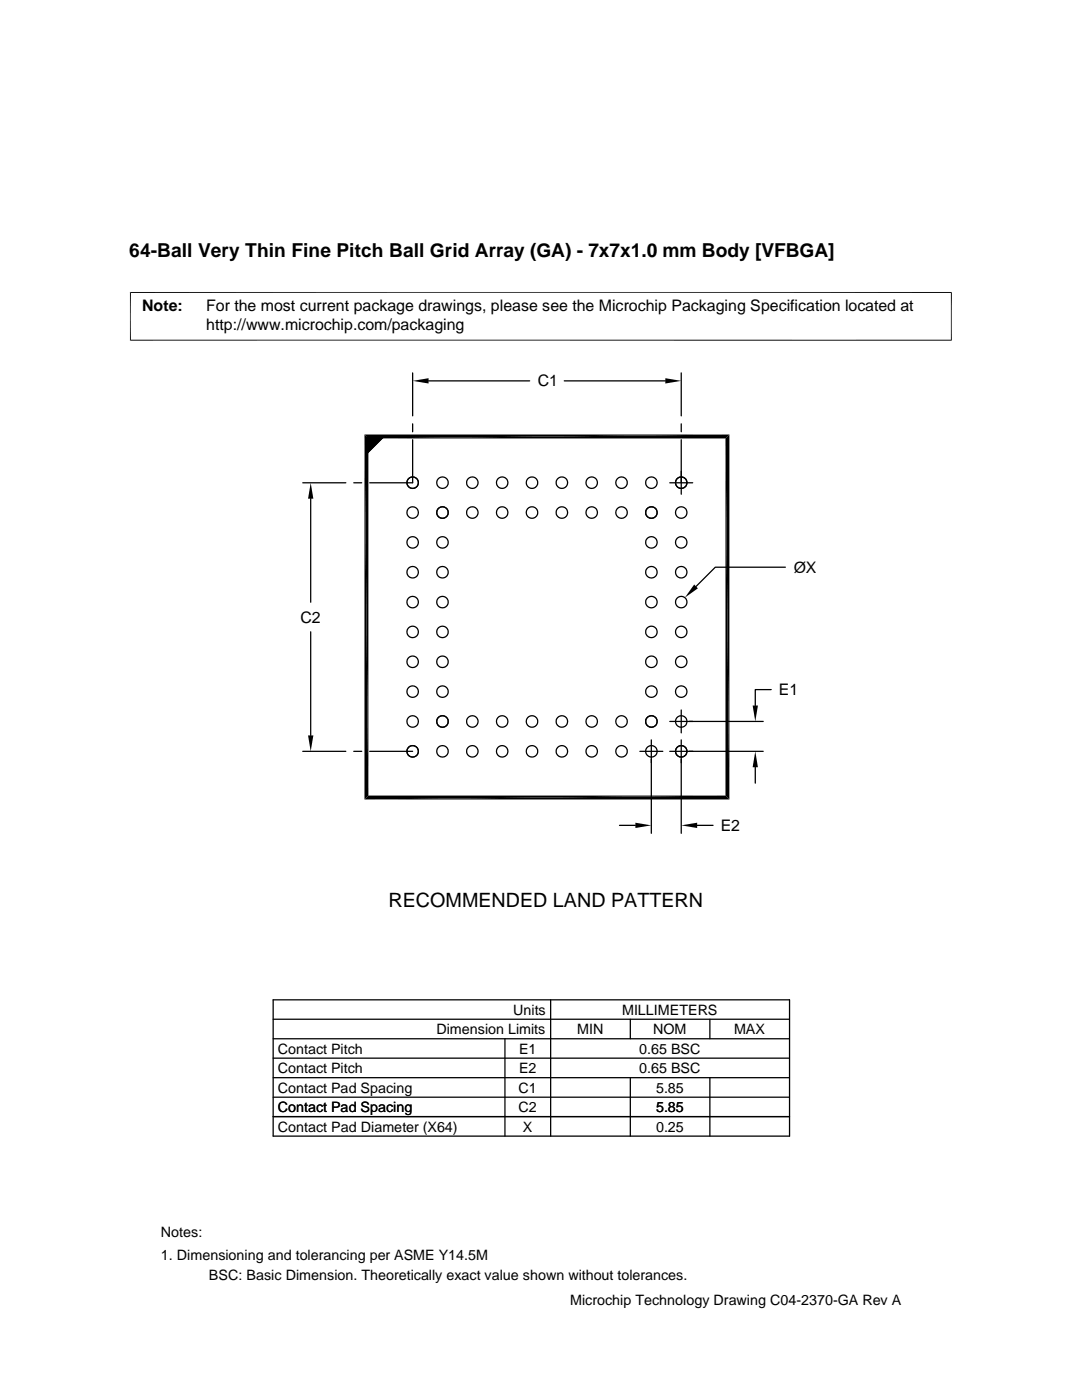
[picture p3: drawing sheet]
<svg xmlns="http://www.w3.org/2000/svg" width="216mm" height="279mm" viewBox="0 0 216 279" stroke-linecap="round" stroke-linejoin="round" font-family="sans-serif">
<g fill="none" stroke="#000" stroke-width=".25">
<path d="M82.3 74.4v8.6M85.5 76h20.2M112.6 76h20.2M135.9 74.4v8.6M60.4 96.4h8.6M62 99.5v20.7M70.6 96.4h1.6M82.3 84.6v1.6M82.3 87.8v8.6h-8.5M133.6 96.4h4.6M135.9 84.6v1.6M135.9 87.8v10.8"/>
<path d="M156.7 113.2h-14l-3.8 3.8M62 126.1v20.7M153.9 137.6h-3.2v3.2M60.4 149.9h8.6M70.6 149.9h1.6M73.8 149.9h8.5M127.7 149.9h4.5M130 147.7v18.6M133.6 149.9h18.7M135.9 141.7v4.6M135.9 147.7v18.6M150.7 153.1v3.2"/>
<path d="M152.3 144h-18.7M123.6 164.7h3.2M139.1 164.7h3.2M54.5 199.5h103v27.2h-103zM109.9 199.5v27.2M54.5 203.4h103M54.5 207.3h103M54.5 211.2h103M54.5 215.1h103M54.5 219h103M100.8 207.3v19.4M125.8 203.4v3.9"/>
<path d="M125.8 215.1v11.6M141.6 203.4v3.9M141.6 215.1v11.6M54.5 222.8h103"/>
<circle cx="82.3" cy="96.3" r="1.14"/>
<circle cx="88.3" cy="96.3" r="1.14"/>
<circle cx="94.3" cy="96.3" r="1.14"/>
<circle cx="100.2" cy="96.3" r="1.14"/>
<circle cx="106.2" cy="96.3" r="1.14"/>
<circle cx="112.1" cy="96.3" r="1.14"/>
<circle cx="118.1" cy="96.3" r="1.14"/>
<circle cx="124" cy="96.3" r="1.14"/>
<circle cx="130" cy="96.3" r="1.14"/>
<circle cx="135.9" cy="96.3" r="1.14"/>
<circle cx="82.3" cy="114.2" r="1.15"/>
<circle cx="82.3" cy="102.3" r="1.15"/>
<circle cx="82.3" cy="108.2" r="1.14"/>
<circle cx="88.3" cy="114.2" r="1.15"/>
<circle cx="88.3" cy="102.3" r="1.15"/>
<circle cx="88.3" cy="108.2" r="1.14"/>
<circle cx="94.3" cy="102.3" r="1.15"/>
<circle cx="100.2" cy="102.3" r="1.15"/>
<circle cx="106.1" cy="102.3" r="1.15"/>
<circle cx="112.1" cy="102.3" r="1.15"/>
<circle cx="118.1" cy="102.3" r="1.15"/>
<circle cx="124" cy="102.3" r="1.14"/>
<circle cx="130" cy="114.2" r="1.15"/>
<circle cx="130" cy="102.3" r="1.15"/>
<circle cx="130" cy="108.2" r="1.14"/>
<circle cx="135.9" cy="114.2" r="1.15"/>
<circle cx="135.9" cy="102.3" r="1.15"/>
<circle cx="135.9" cy="108.2" r="1.14"/>
<circle cx="82.3" cy="132.1" r="1.15"/>
<circle cx="82.3" cy="138" r="1.14"/>
<circle cx="82.3" cy="120.2" r="1.14"/>
<circle cx="82.3" cy="126.1" r="1.14"/>
<circle cx="88.3" cy="132.1" r="1.15"/>
<circle cx="88.3" cy="138" r="1.14"/>
<circle cx="88.3" cy="120.2" r="1.14"/>
<circle cx="88.3" cy="126.1" r="1.14"/>
<circle cx="130" cy="132.1" r="1.15"/>
<circle cx="130" cy="120.2" r="1.14"/>
<circle cx="130" cy="126.1" r="1.14"/>
<circle cx="130" cy="138" r="1.14"/>
<circle cx="135.9" cy="132.1" r="1.15"/>
<circle cx="135.9" cy="138" r="1.14"/>
<circle cx="135.9" cy="120.2" r="1.14"/>
<circle cx="135.9" cy="126.1" r="1.14"/>
<circle cx="82.3" cy="144" r="1.15"/>
<circle cx="82.3" cy="149.9" r="1.14"/>
<circle cx="88.3" cy="144" r="1.15"/>
<circle cx="88.3" cy="149.9" r="1.14"/>
<circle cx="94.3" cy="144" r="1.15"/>
<circle cx="94.3" cy="149.9" r="1.14"/>
<circle cx="100.2" cy="144" r="1.15"/>
<circle cx="100.2" cy="149.9" r="1.14"/>
<circle cx="106.1" cy="144" r="1.15"/>
<circle cx="106.2" cy="149.9" r="1.14"/>
<circle cx="112.1" cy="144" r="1.15"/>
<circle cx="112.1" cy="149.9" r="1.14"/>
<circle cx="118.1" cy="144" r="1.15"/>
<circle cx="118.1" cy="149.9" r="1.14"/>
<circle cx="124" cy="144" r="1.14"/>
<circle cx="124" cy="149.9" r="1.14"/>
<circle cx="130" cy="144" r="1.15"/>
<circle cx="130" cy="149.9" r="1.14"/>
<circle cx="135.9" cy="144" r="1.15"/>
<circle cx="135.9" cy="149.9" r="1.14"/>
</g>
<path d="M26 58.3v9.7M189.8 58.3v9.7M189.9 58.4h-164M25.9 67.9h164" fill="none" stroke="#000" stroke-width=".2"/>
<g fill="#000">
<path d="M82.3 76l3.2-.5v1zM132.8 75.5l3.1 .5-3.1 .5zM62 96.4l.5 3.1h-1zM72.7 86.7l.8 72.1-.8 .8zM73.1 87.1h3.7l-3.7 3.7zM72.7 86.7l.8 .8v71.3zM73.5 87.5l72-.8-.7 .8zM72.7 86.7h72.8l-72 .8zM138.5 116.6l.8 .8-2.6 1.9zM61.5 146.8h1l-.5 3.1zM72.7 159.6l72.1-.8 .7 .8zM72.7 159.6l.8-.8h71.3z"/>
<path d="M144.8 87.5l.7 72.1-.7-.8zM145.5 86.7v72.9l-.7-72.1zM150.7 149.9l.5 3.2h-1zM150.2 140.8h1l-.5 3.2zM126.8 164.2l3.2 .5-3.2 .5zM135.9 164.7l3.2-.5v1z"/>
</g>
<text font-size="3.9" x="77.5" y="181.1">RECOMMENDED LAND PATTERN</text>
<text font-size="3.8" x="25.8" y="51.4">64-Ball Very Thin Fine Pitch Ball Grid Array (GA) - 7x7x1.0 mm Body [VFBGA]</text>
<g font-size="3.2">
<text x="28.4" y="62.1">Note:</text>
<text x="41.1" y="62.1">For the most current package drawings, please see the Microchip Packaging Specification located at</text>
<text x="41.1" y="65.8">http://www.microchip.com/packaging</text>
<text x="107.3" y="77.1">C1</text>
<text x="158.4" y="114.4">ØX</text>
<text x="60" y="124.3">C2</text>
<text x="155.4" y="138.8">E1</text>
<text x="143.8" y="165.9">E2</text>
</g>
<g font-size="2.9">
<text x="102.4" y="202.5">Units</text>
<text x="124.1" y="202.5">MILLIMETERS</text>
<text x="87.1" y="206.4">Dimension Limits</text>
<text x="115.2" y="206.4">MIN</text>
<text x="130.3" y="206.4">NOM</text>
<text x="146.5" y="206.4">MAX</text>
<text x="55.4" y="214.2">Contact Pitch</text>
<text x="55.4" y="210.3">Contact Pitch</text>
<text x="103.6" y="210.3">E1</text>
<text x="103.6" y="214.2">E2</text>
<text x="127.6" y="210.3">0.65 BSC</text>
<text x="127.6" y="214.2">0.65 BSC</text>
<text x="55.4" y="221.9">Contact Pad Spacing</text>
<text x="55.4" y="218">Contact Pad Spacing</text>
<text x="103.5" y="221.9">C2</text>
<text x="103.5" y="218">C1</text>
<text x="130.9" y="221.9">5.85</text>
<text x="130.9" y="218">5.85</text>
<text x="55.4" y="225.8">Contact Pad Diameter (X64)</text>
<text x="104.4" y="225.8">X</text>
<text x="130.9" y="225.8">0.25</text>
<text x="32.1" y="246.8">Notes:</text>
<text x="32.1" y="251.4">1. Dimensioning and tolerancing per ASME Y14.5M</text>
<text x="41.7" y="255.5">BSC: Basic Dimension. Theoretically exact value shown without tolerances.</text>
<text x="113.8" y="260.5">Microchip Technology Drawing C04-2370-GA Rev A</text>
</g>
</svg>
